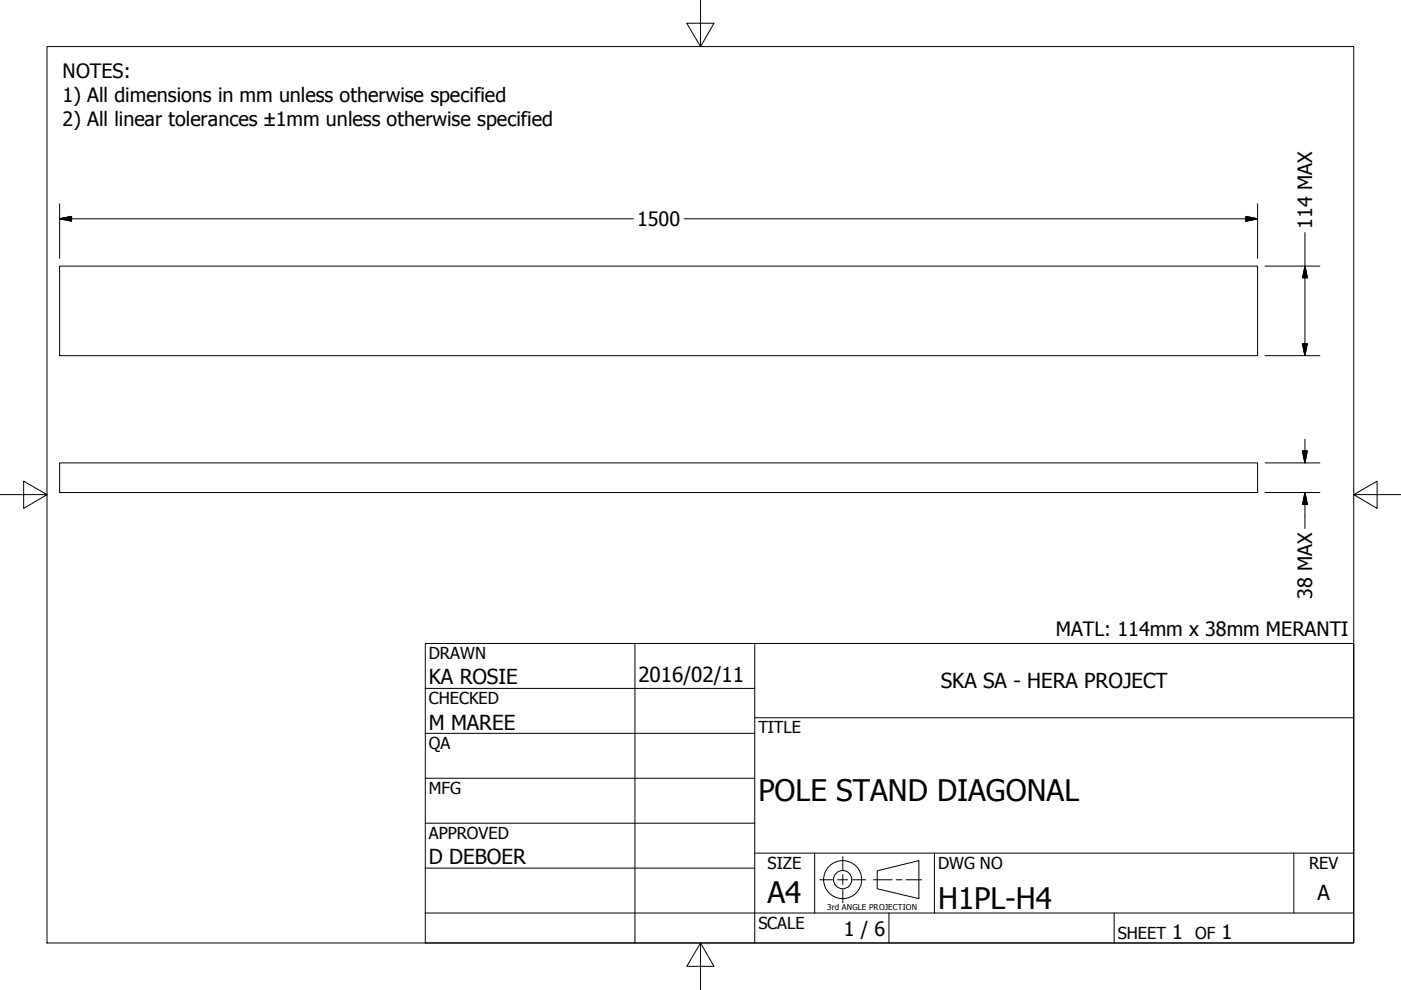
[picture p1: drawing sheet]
<svg xmlns="http://www.w3.org/2000/svg" width="297mm" height="210mm" viewBox="0 0 297 210" stroke-linecap="round" stroke-linejoin="round" font-family="sans-serif">
<!-- layer: Visible (ANSI) -->
<path d="M12.6 56.4h254v19h-254zM12.6 98.1h254v6.3h-254z" fill="none" stroke="#000" stroke-width=".21"/>
<!-- layer: Border (ANSI) -->
<path d="M148.5 -.1v10l-2.9-5h5.8l-2.9 5M10 9.9h277v190h-277zM0 104.9h10l-5-2.9v5.8l5-2.9M287 104.9l5 2.9v-5.8l-5 2.9h10M148.5 199.9l2.9 5h-5.8l2.9-5v10" fill="none" stroke="#000" stroke-width=".21"/>
<!-- layer: Title (ANSI) -->
<g fill="none" stroke="#000" stroke-width=".21">
<path d="M90.2 136.4h196.8v63.5h-196.8zM134.6 136.4v63.5M160 136.4v63.5M90.2 146h69.8M90.2 155.5h69.8M160 152.2h127M90.2 165h69.8M90.2 174.5h69.8M90.2 193.6h196.8M90.2 184.1h69.8M160 180.9h127M172.7 180.9v12.7"/>
<path d="M188.5 193.6v6.3M198.1 180.9v12.7M236.2 193.6v6.3M274.3 180.9v12.7"/>
</g>
<!-- layer: Dimension (ANSI) -->
<g fill="none" stroke="#000" stroke-width=".21">
<path d="M12.6 46.4l2.6-.5v1zM12.6 46.4h121.7M12.6 43.2v11.6M145 46.4h121.6M264.2 45.9l2.4 .5-2.4 .5zM266.6 43.2v11.6M268.2 56.4h11.6M276.7 56.4l.5 2.5h-1zM276.7 49.3v26.1M268.2 75.4h11.6M276.2 72.9h1l-.5 2.5zM268.2 98.1h11.6"/>
<path d="M276.2 95.6h1l-.5 2.5zM276.7 93.1v5M268.2 104.4h11.6M276.7 104.4l.5 2.6h-1zM276.7 104.4v7.6"/>
</g>
<path d="M12.6 46.4l2.6-.5zM12.6 46.4l2.6-.5v1zM264.2 46.9l2.4-.5zM264.2 45.9l2.4 .5-2.4 .5zM276.7 56.4l.5 2.5zM276.7 56.4l.5 2.5h-1zM276.2 72.9l.5 2.5zM276.2 72.9h1l-.5 2.5zM276.2 95.6l.5 2.5zM276.2 95.6h1l-.5 2.5zM276.7 104.4l.5 2.6zM276.7 104.4l.5 2.6h-1z" fill="#000" stroke="#000" stroke-width=".21"/>
<!-- layer: Sketch Geometry (ANSI) -->
<g fill="none" stroke="#000" stroke-width=".21">
<path d="M173.8 186.5h2.7M177.6 186.5h2.1M178.7 181.6v2.8M178.7 185.5v2.1M178.7 188.6v2.8M180.8 186.5h2.8M185.2 186.5h4M186 184.6l8.8-2.1v8l-8.8-2.1zM190 186.5h1.3M192.1 186.5h3.4"/>
<circle cx="178.7" cy="186.5" r="4"/>
<circle cx="178.7" cy="186.5" r="1.94"/>
</g>
<g font-size="6.3">
<text x="160.8" y="169.8">POLE STAND DIAGONAL</text>
<text x="162.8" y="191.4">A4</text>
<text x="198.9" y="192.8">H1PL-H4</text>
</g>
<g font-size="4.4">
<text x="90.9" y="145.1">KA ROSIE</text>
<text x="135.4" y="144.5">2016/02/11</text>
<text x="199.5" y="145.9">SKA SA - HERA PROJECT</text>
<text x="90.9" y="154.7">M MAREE</text>
<text x="90.9" y="183.2">D DEBOER</text>
<text x="279.3" y="190.7">A</text>
</g>
<g font-size="4.2">
<text x="13.3" y="16.6">NOTES:</text>
<text x="13.3" y="21.6">1) All dimensions in mm unless otherwise specified</text>
<text x="13.3" y="26.8">2) All linear tolerances ±1mm unless otherwise specified</text>
<text x="135.1" y="47.9">1500</text>
<text x="278.2" y="48.5" transform="rotate(-90 278.2 48.5)">114 MAX</text>
<text x="278.2" y="126.9" transform="rotate(-90 278.2 126.9)">38 MAX</text>
<text x="223.8" y="134.9">MATL: 114mm x 38mm MERANTI</text>
<text x="178.9" y="198.5">1 / 6</text>
<text x="248.5" y="199.1">1</text>
<text x="259" y="199.1">1</text>
</g>
<g font-size="3.5">
<text x="90.9" y="139.7">DRAWN</text>
<text x="90.9" y="149.3">CHECKED</text>
<text x="160.8" y="155.5">TITLE</text>
<text x="90.9" y="158.8">QA</text>
<text x="90.9" y="168.3">MFG</text>
<text x="90.9" y="177.8">APPROVED</text>
<text x="162.8" y="184.2">SIZE</text>
<text x="198.9" y="184.2">DWG NO</text>
<text x="277.6" y="184.2">REV</text>
<text x="160.8" y="196.9">SCALE</text>
<text x="237" y="199.1">SHEET</text>
<text x="253.4" y="199.1">OF</text>
</g>
<text font-size="1.7" x="175.4" y="192.9">3rd ANGLE PROJECTION</text>
</svg>
